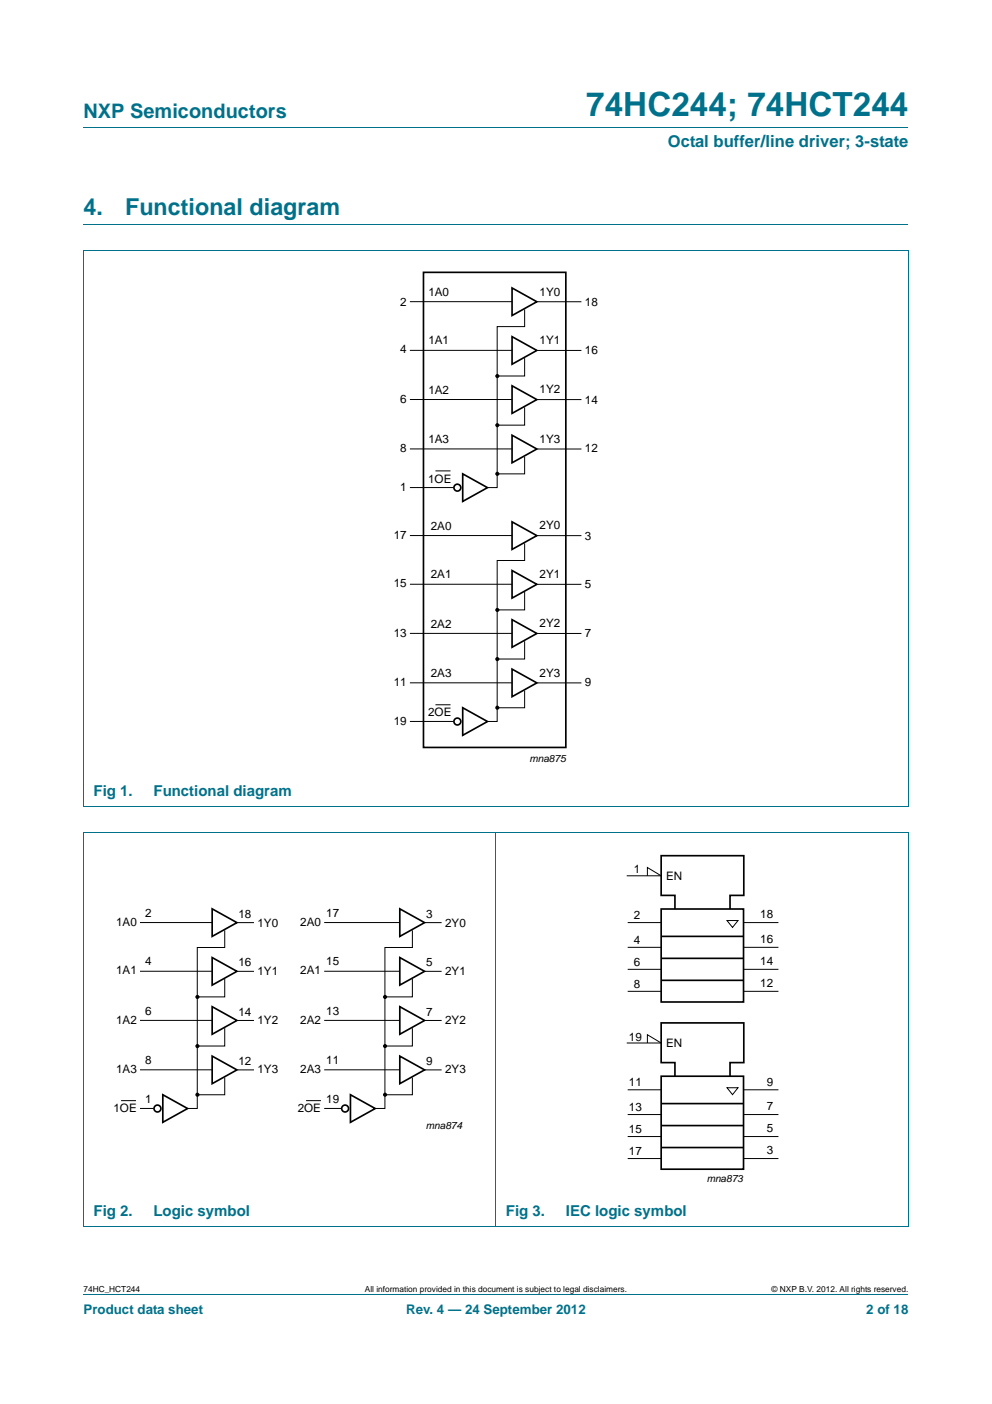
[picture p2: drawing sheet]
<svg xmlns="http://www.w3.org/2000/svg" width="210mm" height="297mm" viewBox="0 0 210 297" stroke-linecap="round" stroke-linejoin="round" font-family="sans-serif">
<path d="M17.7 27h174.6M17.6 53.1h174.7M17.7 47.4h174.6M17.7 53.1v117.4M192.3 53.1v117.4M17.6 170.6h174.7M17.6 176.2h174.7M17.7 176.3v83.1M105 176.2v83.3M192.3 176.3v83.1M17.6 259.5h174.7M17.7 273.9h174.6" fill="none" stroke="#00718a" stroke-width=".21"/>
<g fill="none" stroke="#000" stroke-width=".21">
<path d="M86.8 63.8h21.6M86.8 74.1h21.6M111.1 75.8v3.7h-5.9M111.1 65.5v3.6h-5.9v34.1h-2M113.7 63.8h9.4M113.7 74.1h9.4M86.8 84.5h21.6M86.8 95h21.6M92.2 99.6h3.2M111.1 86.2v3.7h-5.9M111.1 96.6v3.7h-5.9M113.7 84.5h9.4"/>
<path d="M113.7 95h9.4M86.8 113.3h21.6M86.8 103.2h9.2M111.1 115v3.6h-5.9v34h-2M113.7 113.3h9.4M86.8 134h21.6M86.8 123.6h21.6M111.1 125.3v3.7h-5.9M111.1 135.7v3.7h-5.9M113.7 123.6h9.4M113.7 134h9.4M86.8 144.5h21.6"/>
<path d="M86.8 152.6h9.2M92.2 149.1h3.2M111.1 146.1v3.6h-5.9M113.7 144.5h9.4M29.6 195.2h15.3M47.6 196.8v3.7h-5.8v34h-2.1M50.2 195.2h3.6M68.6 195.2h16.1M87.3 196.8v3.7h-5.8v34h-2.1M90 195.2h3.5M29.6 205.5h15.3M29.6 215.9h15.3"/>
<path d="M47.6 207.1v3.8h-5.8M47.6 217.5v3.8h-5.8M50.2 205.5h3.6M50.2 215.9h3.6M68.6 205.5h16.1M68.6 215.9h16.1M87.3 207.1v3.8h-5.8M87.3 217.5v3.8h-5.8M90 205.5h3.5M90 215.9h3.5M29.6 234.5h2.9M29.6 226.3h15.3"/>
<path d="M47.6 228v3.6h-5.8M50.2 226.4h3.6M68.6 226.3h16.1M68.6 234.5h3.7M87.3 228v3.6h-5.8M90 226.4h3.5"/>
</g>
<g fill="none" stroke="#000" stroke-width=".35">
<path d="M89.6 57.6h30.2v100.5h-30.2zM108.4 60.9l5.2 2.9-5.2 3zM108.4 71.2l5.2 2.9-5.2 3zM108.4 81.6l5.2 2.9-5.2 3zM108.4 92.1l5.2 2.9-5.2 2.9zM97.9 100.3l5.3 2.9-5.3 2.9zM108.4 110.4l5.2 2.9-5.2 2.9zM108.4 120.7l5.2 2.9-5.2 2.9zM108.4 131.1l5.2 2.9-5.2 2.9zM97.9 149.7l5.3 3-5.3 2.9zM108.4 141.6l5.2 2.9-5.2 2.9zM44.9 192.3l5.3 2.9-5.3 2.9z"/>
<path d="M84.6 192.3l5.3 2.9-5.3 2.9zM44.9 202.6l5.3 2.9-5.3 2.9zM44.9 213l5.3 2.9-5.3 2.9zM84.6 202.6l5.3 2.9-5.3 2.9zM84.6 213l5.3 2.9-5.3 2.9zM34.5 231.6l5.2 2.9-5.2 2.9zM44.9 223.4l5.3 3-5.3 2.9zM74.2 231.6l5.2 2.9-5.2 2.9zM84.6 223.4l5.3 3-5.3 2.9z"/>
<circle cx="96.8" cy="103.2" r=".73"/>
<circle cx="96.8" cy="152.7" r=".73"/>
<circle cx="33.3" cy="234.5" r=".73"/>
<circle cx="73" cy="234.5" r=".73"/>
</g>
<g fill="#000">
<circle cx="105.3" cy="79.6" r=".44"/>
<circle cx="105.3" cy="90" r=".44"/>
<circle cx="105.3" cy="100.2" r=".44"/>
<circle cx="105.3" cy="129" r=".44"/>
<circle cx="105.3" cy="139.4" r=".44"/>
<circle cx="105.3" cy="149.7" r=".44"/>
<circle cx="41.8" cy="210.9" r=".44"/>
<circle cx="81.5" cy="210.9" r=".44"/>
<circle cx="41.8" cy="231.6" r=".44"/>
<circle cx="41.8" cy="221.3" r=".44"/>
<circle cx="81.5" cy="221.3" r=".44"/>
<circle cx="81.5" cy="231.6" r=".44"/>
</g>
<g fill="#fff" stroke="#000" stroke-width=".21">
<path d="M25.6 232.9h3.2z"/>
<path d="M64.8 232.9h3.1z"/>
</g>
<path d="M140 192.3h17.4v19.7h-17.4zM140 198.1h17.4M142.9 192.4v-3h-2.9v-8.4h17.4v8.4h-2.9v3M140 207.4h17.4M140 202.8h17.4M140 227.7h17.4v19.7h-17.4zM140 238.1h17.4M140 233.5h17.4M142.9 227.7v-2.9h-2.9v-8.4h17.4v8.4h-2.9v2.9M140 242.8h17.4" fill="none" stroke="#000" stroke-width=".35"/>
<g fill="none" stroke="#000" stroke-width=".21">
<path d="M132.7 185.3h7.3l-3-1.8v1.8M132.9 195.2h7M153.9 194.8h2.3l-1.1 1.4zM157.4 195.2h7.4M132.9 209.7h7M132.9 205.1h7M132.9 200.4h7M157.4 209.7h7.4M157.4 205.1h7.4M157.4 200.4h7.4M132.7 220.7h7.3l-3-1.8v1.8M132.9 235.8h7"/>
<path d="M132.9 230.6h7M153.9 230.1h2.3l-1.1 1.5zM157.4 235.8h7.4M157.4 230.6h7.4M132.9 245.1h7M132.9 240.5h7M157.4 245.1h7.4M157.4 240.5h7.4"/>
</g>
<text font-size="7" fill="#00718a" x="124.1" y="24.6">74HC244; 74HCT244</text>
<g font-size="4.9" fill="#00718a">
<text x="17.7" y="45.4">4.</text>
<text x="26.5" y="45.4">Functional diagram</text>
</g>
<text font-size="4.2" fill="#00718a" x="17.7" y="24.9">NXP Semiconductors</text>
<text font-size="3.5" fill="#00718a" x="141.4" y="31.1">Octal buffer/line driver; 3-state</text>
<g font-size="3.2" fill="#00718a">
<text x="19.8" y="168.4">Fig 1.</text>
<text x="32.5" y="168.4">Functional diagram</text>
<text x="19.8" y="257.3">Fig 2.</text>
<text x="32.5" y="257.3">Logic symbol</text>
<text x="107.1" y="257.3">Fig 3.</text>
<text x="119.8" y="257.3">IEC logic symbol</text>
</g>
<g font-size="2.8" fill="#00718a">
<text x="17.7" y="277.9">Product data sheet</text>
<text x="86" y="277.9">Rev. 4 — 24 September 2012</text>
<text x="183.4" y="277.9">2 of 18</text>
</g>
<g font-size="2.5">
<text x="84.7" y="64.6">2</text>
<text x="90.7" y="62.6">1A0</text>
<text x="114.2" y="62.5">1Y0</text>
<text x="123.8" y="64.7">18</text>
<text x="84.7" y="74.8">4</text>
<text x="90.7" y="72.8">1A1</text>
<text x="114.2" y="72.8">1Y1</text>
<text x="123.8" y="75">16</text>
<text x="90.7" y="83.3">1A2</text>
<text x="114.2" y="83.2">1Y2</text>
<text x="84.7" y="85.2">6</text>
<text x="123.8" y="85.4">14</text>
<text x="84.7" y="95.7">8</text>
<text x="90.7" y="93.8">1A3</text>
<text x="114.2" y="93.7">1Y3</text>
<text x="123.8" y="95.7">12</text>
<text x="84.7" y="103.9">1</text>
<text x="90.6" y="102.1">1OE</text>
<text x="91.2" y="112.1">2A0</text>
<text x="114.2" y="112">2Y0</text>
<text x="83.4" y="114.1">17</text>
<text x="123.8" y="114.1">3</text>
<text x="83.4" y="124.3">15</text>
<text x="91.2" y="122.3">2A1</text>
<text x="114.2" y="122.3">2Y1</text>
<text x="123.8" y="124.4">5</text>
<text x="83.4" y="134.7">13</text>
<text x="91.2" y="132.8">2A2</text>
<text x="114.2" y="132.7">2Y2</text>
<text x="123.8" y="134.9">7</text>
<text x="91.2" y="143.3">2A3</text>
<text x="114.2" y="143.2">2Y3</text>
<text x="83.4" y="145.1">11</text>
<text x="123.8" y="145.1">9</text>
<text x="83.4" y="153.4">19</text>
<text x="90.6" y="151.6">2OE</text>
<text x="134.2" y="184.8">1</text>
<text x="141" y="186.1">EN</text>
<text x="24.6" y="196">1A0</text>
<text x="30.7" y="194">2</text>
<text x="50.5" y="194.2">18</text>
<text x="54.5" y="196">1Y0</text>
<text x="63.6" y="196">2A0</text>
<text x="69.1" y="194">17</text>
<text x="90.2" y="194.2">3</text>
<text x="94.2" y="196">2Y0</text>
<text x="134.2" y="194.5">2</text>
<text x="160.9" y="194.3">18</text>
<text x="134.2" y="199.7">4</text>
<text x="160.9" y="199.5">16</text>
<text x="24.6" y="206.1">1A1</text>
<text x="30.7" y="204.2">4</text>
<text x="50.5" y="204.5">16</text>
<text x="54.5" y="206.3">1Y1</text>
<text x="63.6" y="206.1">2A1</text>
<text x="69.1" y="204.2">15</text>
<text x="90.2" y="204.5">5</text>
<text x="94.2" y="206.3">2Y1</text>
<text x="134.2" y="204.3">6</text>
<text x="134.2" y="209">8</text>
<text x="160.9" y="208.8">12</text>
<text x="160.9" y="204.2">14</text>
<text x="30.7" y="214.7">6</text>
<text x="50.5" y="214.9">14</text>
<text x="69.1" y="214.7">13</text>
<text x="90.2" y="214.9">7</text>
<text x="24.6" y="216.6">1A2</text>
<text x="54.5" y="216.7">1Y2</text>
<text x="63.6" y="216.6">2A2</text>
<text x="94.2" y="216.7">2Y2</text>
<text x="133.1" y="220.1">19</text>
<text x="141" y="221.5">EN</text>
<text x="24.6" y="227">1A3</text>
<text x="30.7" y="225.1">8</text>
<text x="50.5" y="225.3">12</text>
<text x="54.5" y="227">1Y3</text>
<text x="63.6" y="227">2A3</text>
<text x="69.1" y="225.1">11</text>
<text x="90.2" y="225.3">9</text>
<text x="94.2" y="227">2Y3</text>
<text x="30.7" y="233.5">1</text>
<text x="69.1" y="233.5">19</text>
<text x="133.1" y="229.9">11</text>
<text x="162.3" y="229.7">9</text>
<text x="24" y="235.3">1OE</text>
<text x="63" y="235.3">2OE</text>
<text x="133.1" y="235.1">13</text>
<text x="133.1" y="239.7">15</text>
<text x="162.3" y="239.6">5</text>
<text x="162.3" y="234.9">7</text>
<text x="133.1" y="244.4">17</text>
<text x="162.3" y="244.2">3</text>
</g>
<g font-size="2.1">
<text x="112.1" y="161.2">mna875</text>
<text x="90.2" y="238.9">mna874</text>
<text x="149.6" y="250.2">mna873</text>
</g>
<g font-size="1.8">
<text x="17.7" y="273.3">74HC_HCT244</text>
<text x="77.2" y="273.3">All information provided in this document is subject to legal disclaimers.</text>
<text x="163.3" y="273.3">© NXP B.V. 2012. All rights reserved.</text>
</g>
</svg>
